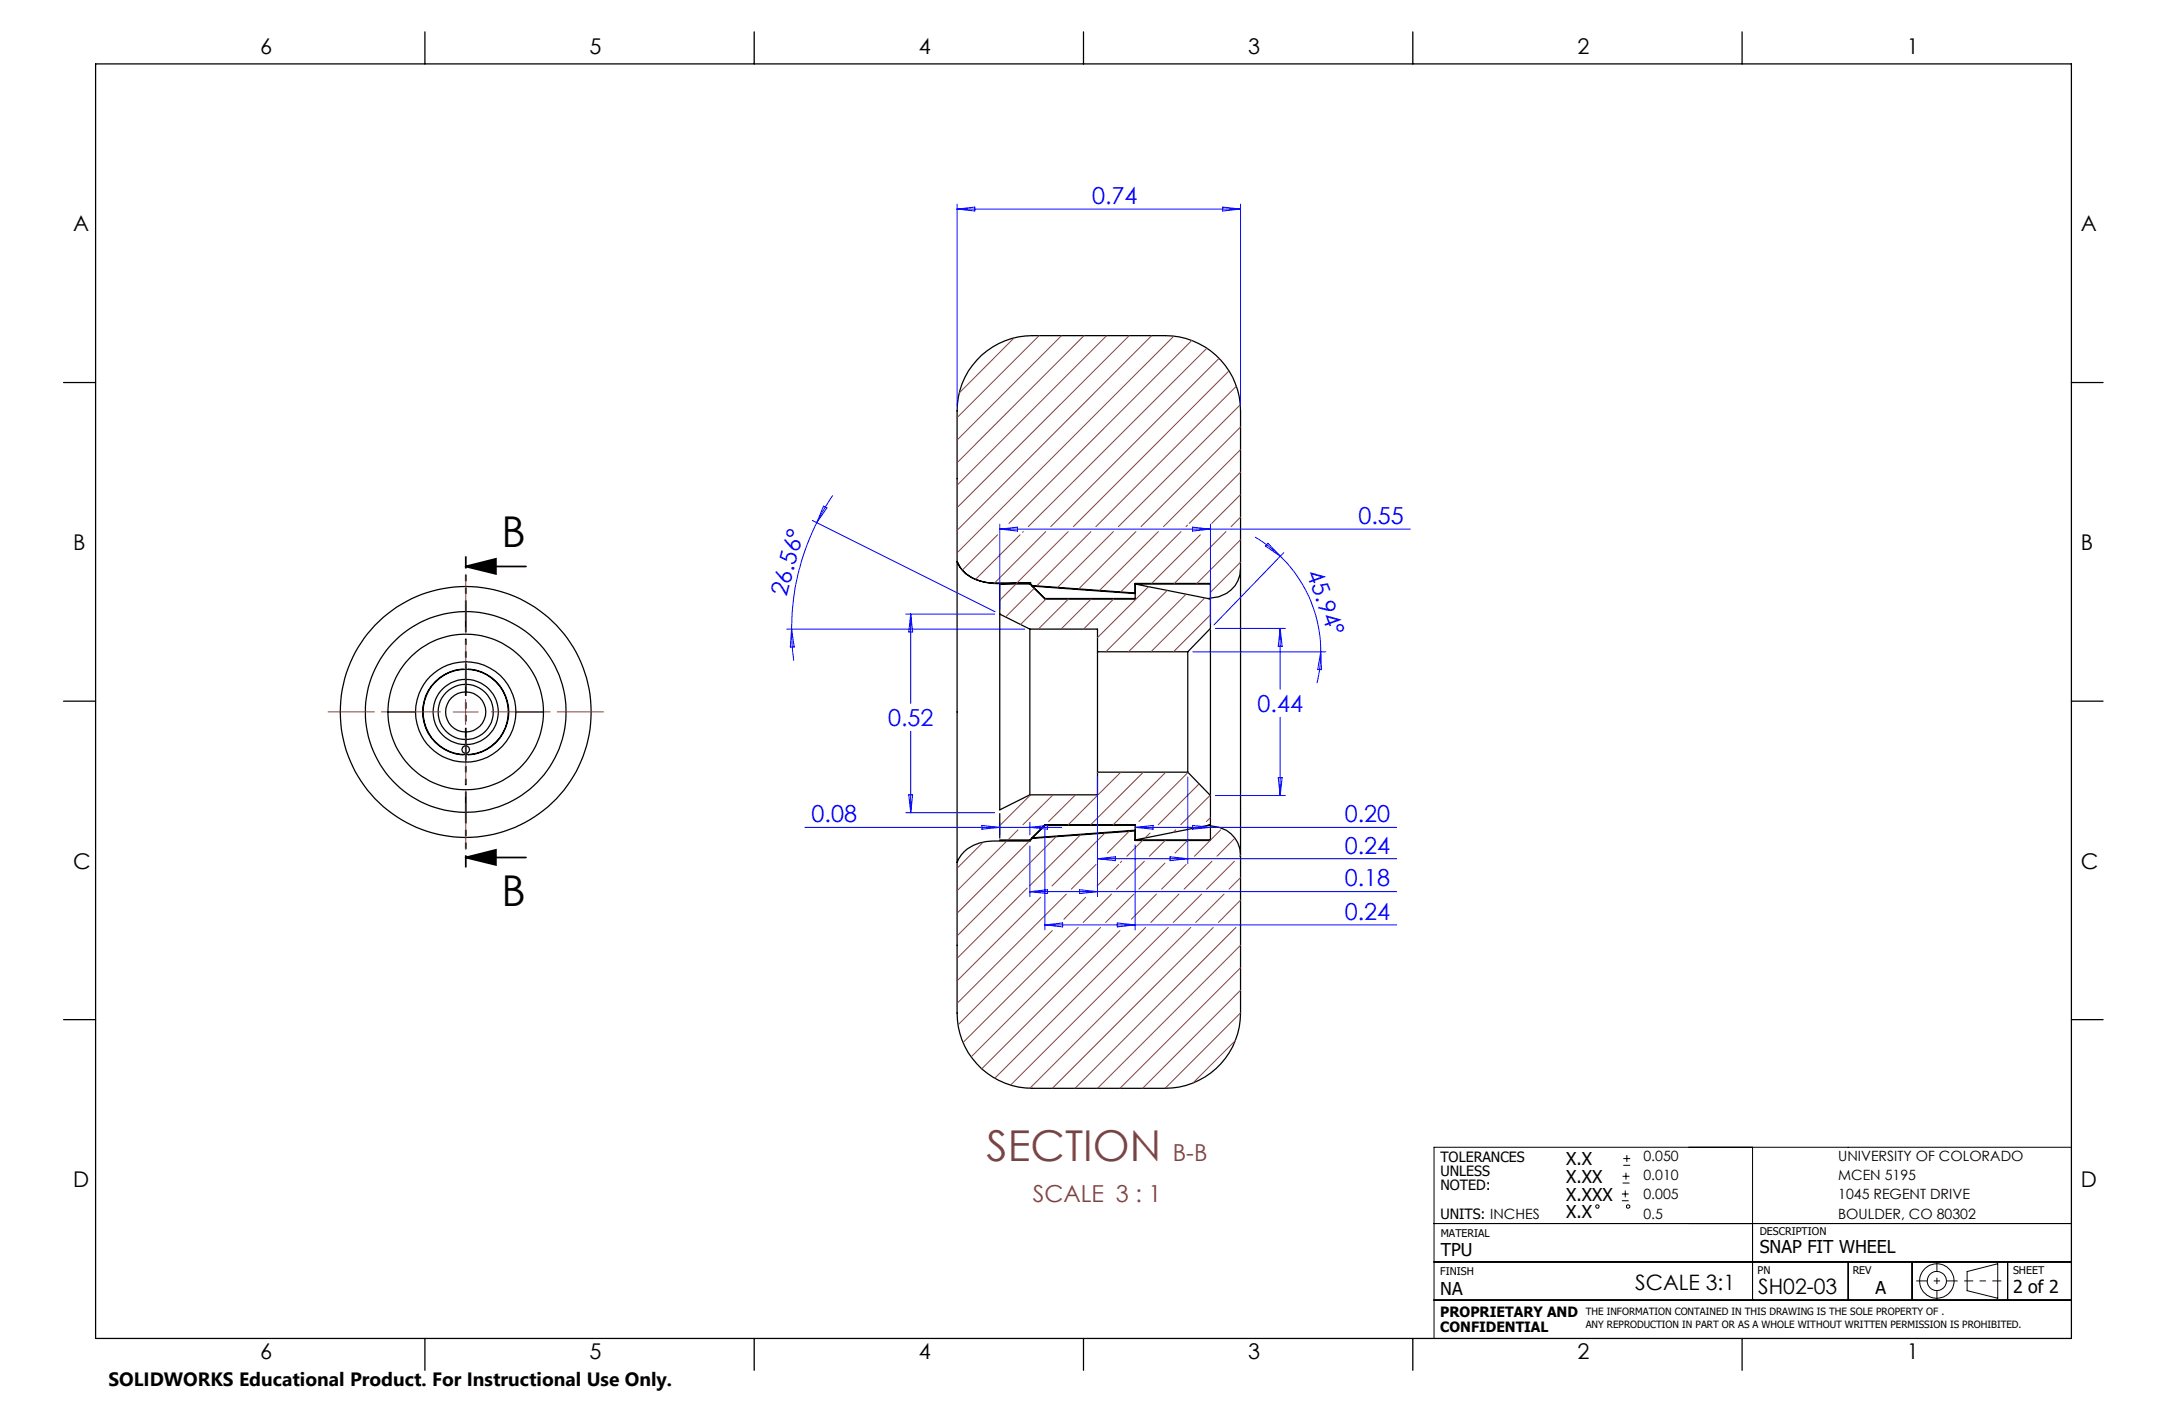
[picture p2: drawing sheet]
<svg xmlns="http://www.w3.org/2000/svg" width="432mm" height="279mm" viewBox="0 0 432 279" stroke-linecap="round" stroke-linejoin="round" font-family="sans-serif">
<g fill="none" stroke="#000" stroke-width=".2">
<path d="M323.2 239.3h1.3M323.2 237.9h1.3M323.3 235.8h1.4M323.3 234.4h1.4M323.5 232.2h1.3M323.5 230.9h1.3M323.8 237.2v1.4M324 233.7v1.4M324.2 230.2v1.4M349.2 228.6v30.5M412.7 228.6h-126.9v38.1M285.8 259.1h126.9"/>
<path d="M285.8 251.5h126.9M285.8 243.8h126.9M368.3 251.5v7.6M381 251.5v7.6M392 253.4l6.1-1.6v6.9l-6.1-1.5zM400 251.5v7.6"/>
<circle cx="318.3" cy="240.4" r=".34"/>
<circle cx="324.4" cy="240.4" r=".34"/>
<circle cx="385.9" cy="255.3" r="3.4"/>
<circle cx="385.9" cy="255.3" r="1.91"/>
</g>
<path d="M381.8 255.3h8.3" fill="none" stroke="#000" stroke-width=".2" stroke-dasharray="15.2 1.3 1.3 1.3" stroke-dashoffset="13" stroke-linecap="butt"/>
<path d="M386 251.5v7.6" fill="none" stroke="#000" stroke-width=".2" stroke-dasharray="15.2 1.3 1.3 1.3" stroke-dashoffset="13.3" stroke-linecap="butt"/>
<path d="M391.4 255.3h7.4" fill="none" stroke="#000" stroke-width=".2" stroke-dasharray="15.2 1.3 1.3 1.3" stroke-dashoffset="13.4" stroke-linecap="butt"/>
<g fill="none" stroke="#000" stroke-width=".25">
<path d="M19 12.7h393.7v254h-393.7zM84.7 6.4v6.3M150.3 6.4v6.3M215.9 6.4v6.3M281.5 6.4v6.3M347.1 6.4v6.3M12.7 76.2h6.3M412.7 76.2h6.4M190.7 111.9v59.9M190.7 111.9a7.5 7.5 0 0 0 6.8 4.2l7.7 .1M190.7 111.9a6.9 6.9 0 0 0 5.4 4.1 28.8 28.8 0 0 0 7.3 .2h1.8M190.7 111.9v-30a15 15 0 0 1 15-15h26.5a15 15 0 0 1 15 15v30a6.1 6.1 0 0 1-4.3 7l-1.7 .3"/>
<path d="M205.2 116.2v.2M205.2 116.2h.1M205.2 116.4l3 3h18v-3.1h15v3h-.5M205.2 116.4h-6v6M205.2 116.2l.5 .5M205.7 116.8l2.5 2.5h18M205.7 116.8l20.5 1.5M205.7 116.7l20.5 1.5M205.7 116.7v.1M241.2 116.4h-15l15 3v5.8l-4.5 4.7M247.2 113.4v47.7M12.7 139.7h6.3"/>
<path d="M92.3 133.3a8.6 8.6 0 0 0-8.1 8.6 8.6 8.6 0 0 0 8.1 8.5M92.8 131.9a10 10 0 0 0-10 10M92.8 131.9a10 10 0 0 1 10 10M92.8 135.4a6.5 6.5 0 0 1 6.5 6.5 6.5 6.5 0 0 1-6.5 6.5M92.8 135.4a6.5 6.5 0 0 0-6.5 6.5 6.5 6.5 0 0 0 6.5 6.5M92.8 137.9a4 4 0 0 0-4 4 4 4 0 0 0 4 4M92.8 137.9a4 4 0 0 1 4 4 4 4 0 0 1-4 4M92.8 131.9v1.4M92.8 135.4v2.5M93.3 133.3a8.6 8.6 0 0 1 8.1 8.6 8.6 8.6 0 0 1-8.1 8.5M199.2 122.4v39l6-3M199.2 122.4l6 3"/>
<path d="M205.2 125.4v33M205.2 125.4h13.5v4.5M218.7 129.9v24M218.7 129.9h18M236.7 129.9v24M241.2 125.6v32.9M412.7 139.7h6.4M77.3 141.9h5.5M77.3 141.9a15.5 15.5 0 0 1 15.5-15.5 15.5 15.5 0 0 1 15.5 15.5M77.3 141.9a15.5 15.5 0 0 0 15.5 15.5 15.5 15.5 0 0 0 15.5-15.5M82.8 141.9a10 10 0 0 0 10 10M92.8 150.5v1.4"/>
<path d="M92.8 145.9v2.5M102.8 141.9a10 10 0 0 1-10 10M102.8 141.9h5.5M218.7 153.9v4.5h-13.5M218.7 153.9h18M236.7 153.9l4.5 4.6M241.2 158.5v5.9l-15 3h15M199.2 162.1v4.9M205.2 167.5v.1M205.7 167.1l-.5 .5M205.7 167v.1M226.2 164.5h-18l-2.5 2.5"/>
<path d="M226.2 165.5l-20.5 1.5M226.2 165.6l-20.5 1.5M240.7 164.5h.5v.1M241.2 164.6a5.9 5.9 0 0 1 6 5.9v31.4a15 15 0 0 1-15 15h-26.5a15 15 0 0 1-15-15v-30a6.7 6.7 0 0 1 5.8-4.2l8.7-.1M241.2 164.6v2.9h-15v-3.1h-18l-3 3h-6M247.2 161v9.4M12.7 203.2h6.3M412.7 203.2h6.4M84.7 266.7v6.4M150.3 266.7v6.4M215.9 266.7v6.4M281.5 266.7v6.4"/>
<path d="M347.1 266.7v6.4"/>
<circle cx="92.8" cy="141.9" r="5.5"/>
<circle cx="92.8" cy="149.4" r=".76"/>
<circle cx="92.8" cy="141.9" r="25"/>
<circle cx="92.8" cy="141.9" r="8.5"/>
<circle cx="92.8" cy="141.9" r="20"/>
</g>
<g fill="none" stroke="#804040" stroke-width=".2">
<path d="M202.1 67.3l-11 11M207 66.9l-16.3 16.3M211.5 66.9l-20.8 20.8M216 66.9l-25.3 25.3M220.5 66.9l-29.8 29.8M225 66.9l-34.3 34.3M229.5 66.9l-38.8 38.8M233.9 67l-43.2 43.2M237.5 67.8l-36.5 36.5M240.5 69.4l-35.6 35.6M242.9 71.4l-33.5 33.6M244.9 73.9l-31 31.1"/>
<path d="M246.4 76.9l-28 28.1M247.2 80.6l-24.4 24.4M247.2 85.1l-19.8 19.9M247.2 89.6l-15.4 15.4M247.2 94.1l-10.2 10.2M247.2 98.6l-5.8 5.7M198.8 106.6l-7 7M202.5 116.4l-3.3 3.2M203.3 106.6l-8.9 8.9M203.9 105.9l-.1 .2M206.1 117.3l-5.8 5.7M208.4 105.9l-10.3 10.4"/>
<path d="M208.4 119.4l-5.1 5.1M212.9 105.9l-10.3 10.3M212.9 119.4l-6 6M217.4 105.9l-10.8 10.8M217.4 119.4l-6 6M221.9 105.9l-11.2 11.2M221.9 119.4l-6 6M226.3 105.9l-11.4 11.5M228.8 116.9l-10.1 10.2M230.8 105.9l-11.7 11.8M232.6 117.7l-12.3 12.2M235.3 105.9l-12 12.1"/>
<path d="M236.3 118.4l-11.4 11.5M236.6 104.6l-.3 .4M239.2 106.6l-9.7 9.7M240.1 119.2l-10.8 10.7M244.3 105.9l-10.3 10.4M247.2 103l-1.9 2M247.2 107.6l-8.7 8.7M247.2 112l-6 6M92.8 139.4v5M241.2 122.5l-7.4 7.4M90.3 141.9h5M205.4 158.4l-6.2 6.1"/>
<path d="M209.8 158.4l-6 6M214.3 158.4l-5.3 5.3M218.8 153.9l-.1 .1M223.3 153.9l-10.5 10.5M227.8 153.9l-10.5 10.5M232.3 153.9l-10.5 10.5M236.7 153.9l-9.8 9.8M238.9 156.2l-8.1 8.2M241.2 158.4l-5.9 6M195.8 167.9l-5.1 5.1M200.6 167.6l-9.9 9.9M202.8 165.4l-2 2"/>
<path d="M204.7 177l-14 14M205.1 167.6l-14.4 14.4M207.4 178.8l-16.7 16.7M210.5 166.7l-19.8 19.8M212.5 178.2l-21.8 21.8M215.3 166.4l-10.2 10.2M216.3 178.8l-4.3 4.4M218.4 172.3l-4.9 4.9M220.2 166l-10.6 10.6M221.5 178.2l-5.7 5.6M222.9 172.3l-4.3 4.3M223.5 171.6l-.3 .3"/>
<path d="M225 165.7l-4.3 4.3M226 178.2l-5.7 5.6M227.6 167.5l-3.1 3.1M228 171.6l-5.5 5.6M229.2 166l-1 1M230.4 178.2l-5 5M232.1 172l-5.2 5.2M232.2 167.5l-3.2 3.1M234.3 165.4l-.5 .5M234.9 178.2l-5.6 5.6M236.4 172.3l-4.9 4.9M236.6 167.5l-2.5 2.5"/>
<path d="M239.4 178.2l-5.6 5.6M241.1 167.5l-3.1 3.1M241.2 162.9l-.8 .8M241.5 171.6l-5.6 5.6M243.2 165.4l-2 2M243.9 178.2l-5.6 5.6M246 171.6l-5.6 5.6M246 167.1l-3.5 3.5M247.2 170.4l-.2 .2M247.2 174.9l-2.3 2.3M247.2 179.4l-4.4 4.4M209.7 185.5l-18.8 18.8"/>
<path d="M214.8 184.8l-22.9 23M219.3 184.8l-25.8 25.8M223.2 185.5l-27.6 27.5M228.3 184.8l-30.1 30.1M232.8 184.8l-31.4 31.5M237.3 184.8l-32.1 32.1M241.8 184.8l-32.1 32.1M246.3 184.8l-32.1 32.1M247.2 188.4l-28.5 28.5M247.2 192.9l-24 24M247.2 197.3l-19.5 19.6M246.2 207.4l-8.5 8.4"/>
<path d="M247.2 201.9l-15 15"/>
</g>
<path d="M92.8 112.9l6-1.5v3zM92.8 112.9h12M92.8 170.9l6-1.5v3zM92.8 170.9h12" fill="none" stroke="#000" stroke-width=".35"/>
<g fill="none" stroke="#00f" stroke-width=".2">
<path d="M190.7 40.7v40.2M190.7 41.7h56.5M190.7 41.7l3.5-.4v.8zM243.6 41.3l3.6 .4-3.6 .4zM247.2 40.7v40.2M165.9 98.7l-1.6 2.7-1.6 2.8M161.9 103.7l36.4 18.2M162.7 104.2a47.3 47.3 0 0 0-5 21.2M164.1 100.9l.7 .3-2.1 3zM199.2 104.5v16.9M199.2 105.4h81.8M199.2 105.4l3.5-.3v.7z"/>
<path d="M237.6 105.1l3.6 .3-3.6 .4zM241.2 104.5v19.7M250.1 107a26.8 26.8 0 0 1 5 3.8M252.7 108.3l2.4 2.5-2.9-2zM255.1 110.8a26.4 26.4 0 0 1 8.1 19.1M255.8 110.1l-13.9 14.4M156.7 125.4h47.5M157.7 125.4l.1 3.2 .4 3.1M157.7 125.4l.6 3.5h-.8zM180.5 122.4h17.7M181.5 122.4v17.8M181.5 122.4l.4 3.5h-.8z"/>
<path d="M237.7 129.9h26.5M242.2 125.2h13.9M255.1 125.2v12.2M255.1 125.2l.4 3.6h-.8zM263.2 129.9a25.5 25.5 0 0 1-.8 6.2M263.2 129.9l.1 3.6-.7-.1zM181.1 158.4h.8l-.4 3.6zM181.5 145.7v16.3M218.7 154.9v23.8M236.7 154.9v17.2M242.2 158.5h13.9M254.7 155h.8l-.4 3.5z"/>
<path d="M255.1 142.9v15.6M160.4 164.9h51.2M180.5 162h17.7M195.7 164.5l3.5 .4-3.5 .3zM199.2 163.9v2.5M205.2 163.9v2.5M205.2 168.6v10.1M205.2 177.7h73.1M205.2 177.7l3.5-.4v.8zM205.2 164.9l3.5-.4v.7zM208.2 165.4v19.9M215.1 177.3l3.6 .4-3.6 .4z"/>
<path d="M218.7 171.1h59.6M218.7 171.1l3.5-.4v.8zM226.2 168.4v16.9M226.2 164.9h52.1M226.2 164.9l3.6-.4v.7zM233.2 170.7l3.5 .4-3.5 .4zM237.6 164.5l3.6 .4-3.6 .3zM208.2 184.3h70.1M208.2 184.3l3.5-.4v.8zM222.6 183.9l3.6 .4-3.6 .4z"/>
</g>
<path d="M92.8 110.9v62" fill="none" stroke="#000" stroke-width=".35" stroke-dasharray="6.3 1.3 1.3 1.3 1.3 1.3" stroke-dashoffset="3.9" stroke-linecap="butt"/>
<path d="M92.8 136.9v-22.5M87.8 141.9h-22.5M92.8 146.9v22.5M97.8 141.9h22.5" fill="none" stroke="#804040" stroke-width=".2" stroke-dasharray="15.2 1.3 1.3 1.3" stroke-dashoffset="5.9" stroke-linecap="butt"/>
<path d="M92.8 112.9l6-1.5v3zM92.8 170.9l6-1.5v3z" fill="#000"/>
<g font-size="8.5">
<text x="99.9" y="109">B</text>
<text x="99.9" y="180.5">B</text>
</g>
<text font-size="8.5" fill="#804040" x="196.6" y="231.4">SECTION</text>
<g font-size="4.7" fill="#00f">
<text x="217.6" y="40.6">0.74</text>
<text x="270.7" y="104.4">0.55</text>
<text x="156.7" y="119" transform="rotate(-75 156.7 119)">26.56°</text>
<text x="260.3" y="114.2" transform="rotate(70 260.3 114.2)">45.94°</text>
<text x="250.6" y="141.9">0.44</text>
<text x="177" y="144.7">0.52</text>
<text x="161.7" y="163.8">0.08</text>
<text x="268" y="163.8">0.20</text>
<text x="268" y="170.1">0.24</text>
<text x="268" y="176.7">0.18</text>
<text x="268" y="183.3">0.24</text>
</g>
<g font-size="4.7" fill="#804040">
<text x="233.7" y="231.4">B-B</text>
<text x="205.8" y="239.6">SCALE 3 : 1</text>
</g>
<g font-size="4.3">
<text x="51.9" y="10.7">6</text>
<text x="117.5" y="10.7">5</text>
<text x="183.1" y="10.7">4</text>
<text x="248.7" y="10.7">3</text>
<text x="314.3" y="10.7">2</text>
<text x="379.9" y="10.7">1</text>
<text x="14.6" y="46.1">A</text>
<text x="414.7" y="46.1">A</text>
<text x="14.6" y="109.6">B</text>
<text x="414.7" y="109.6">B</text>
<text x="14.6" y="173.1">C</text>
<text x="414.7" y="173.1">C</text>
<text x="14.6" y="236.6">D</text>
<text x="414.7" y="236.6">D</text>
<text x="51.9" y="270.8">6</text>
<text x="117.5" y="270.8">5</text>
<text x="183.1" y="270.8">4</text>
<text x="248.7" y="270.8">3</text>
<text x="314.3" y="270.8">2</text>
<text x="379.9" y="270.8">1</text>
</g>
<g font-size="4.2">
<text x="325.8" y="257.1">SCALE 3:1</text>
<text x="350.3" y="257.8">SH02-03</text>
</g>
<text font-size="3.8" x="21.6" y="276.3">SOLIDWORKS Educational Product. For Instructional Use Only.</text>
<g font-size="3.5">
<text x="312.1" y="232.2">X.X</text>
<text x="312.1" y="235.8">X.XX</text>
<text x="312.1" y="239.3">X.XXX</text>
<text x="312.1" y="242.8">X.X</text>
<text x="287.1" y="250.3">TPU</text>
<text x="350.7" y="249.8">SNAP FIT WHEEL</text>
<text x="373.7" y="257.8">A</text>
<text x="401.1" y="257.7">2 of 2</text>
<text x="287" y="258">NA</text>
</g>
<g font-size="2.8">
<text x="287" y="231.5">TOLERANCES</text>
<text x="327.5" y="231.4">0.050</text>
<text x="366.3" y="231.4">UNIVERSITY OF COLORADO</text>
<text x="287" y="234.4">UNLESS</text>
<text x="287" y="237.2">NOTED:</text>
<text x="327.5" y="235.2">0.010</text>
<text x="327.5" y="239">0.005</text>
<text x="366.3" y="235.2">MCEN 5195</text>
<text x="366.3" y="239">1045 REGENT DRIVE</text>
<text x="287" y="242.8">UNITS: INCHES</text>
<text x="327.5" y="242.9">0.5</text>
<text x="366.3" y="242.9">BOULDER, CO 80302</text>
<text x="287" y="262.6">PROPRIETARY AND</text>
<text x="287" y="265.4">CONFIDENTIAL</text>
</g>
<g font-size="2.1">
<text x="287.1" y="246.6">MATERIAL</text>
<text x="350.7" y="246">DESCRIPTION</text>
<text x="287" y="254.1">FINISH</text>
<text x="350.2" y="253.9">PN</text>
<text x="369.2" y="253.9">REV</text>
<text x="401.1" y="253.8">SHEET</text>
</g>
<g font-size="2">
<text x="316" y="262.1">THE INFORMATION CONTAINED IN THIS DRAWING IS THE SOLE PROPERTY OF .</text>
<text x="316" y="264.6">ANY REPRODUCTION IN PART OR AS A WHOLE WITHOUT WRITTEN PERMISSION IS PROHIBITED.</text>
</g>
</svg>
